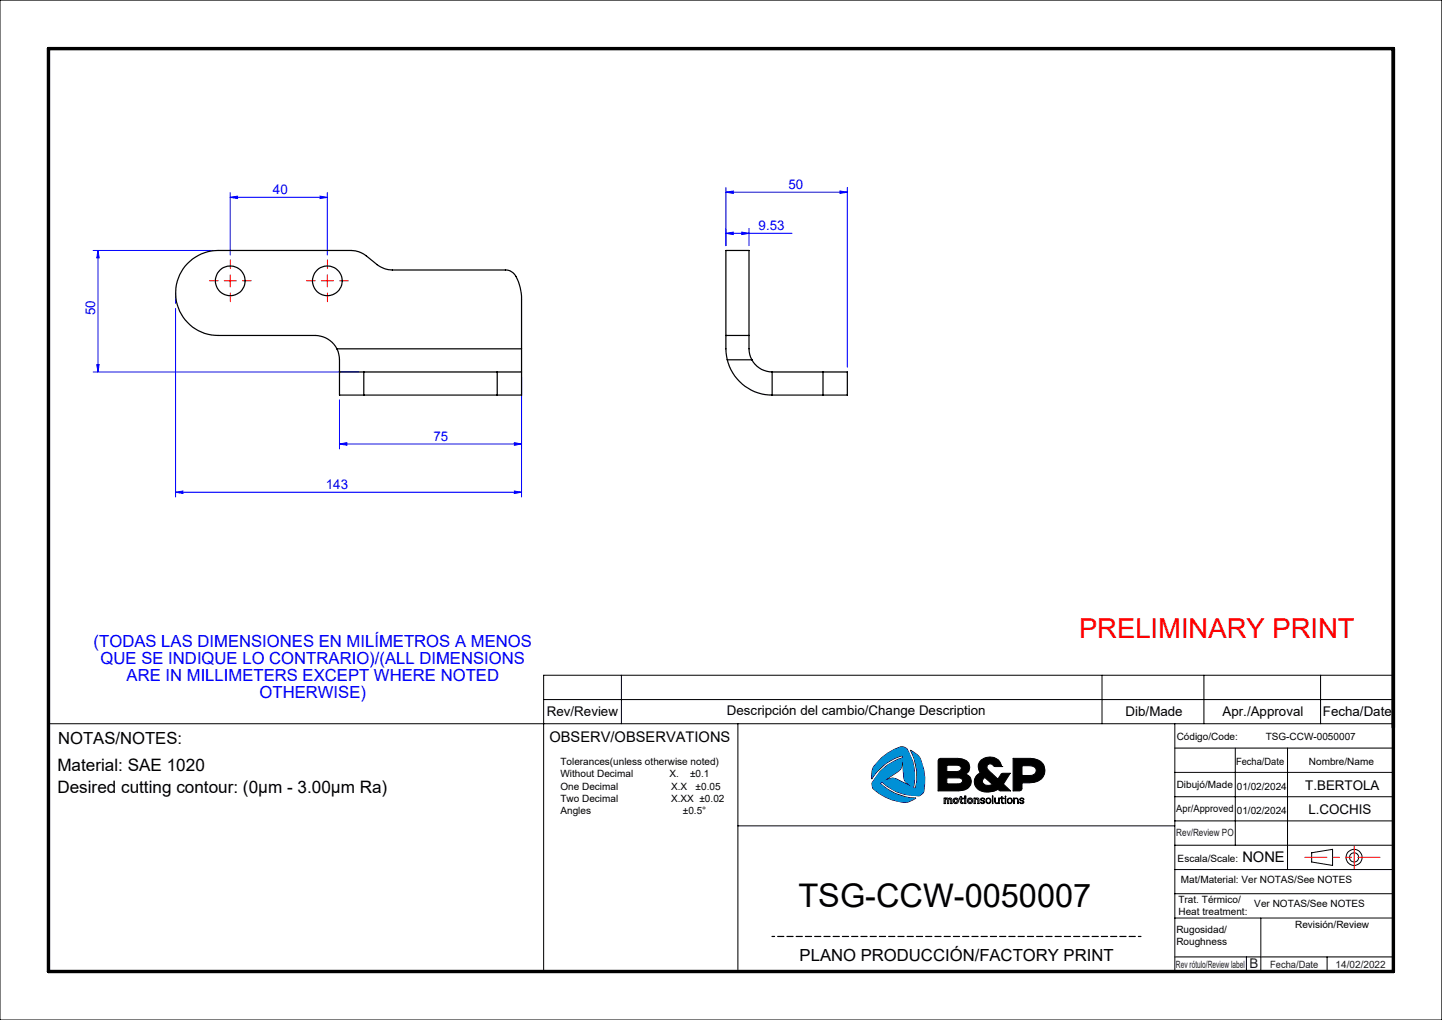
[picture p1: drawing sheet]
<svg xmlns="http://www.w3.org/2000/svg" width="297mm" height="210mm" viewBox="0 0 297 210" stroke-linecap="round" stroke-linejoin="round" font-family="sans-serif">
<g fill="none" stroke="#000" stroke-width=".21">
<path d="M0 0h297v210h-297zM128 139v10M227 139v10M248 139v10M272 139v10M287 139h-175v61M112 144h175M152 149v51M181.6 156a8.6 8.6 0 0 1 4.3-2.3l.8 .4a10.3 10.3 0 0 1 1.4 8.1l.4 .1a10.8 10.8 0 0 0-1-7.9 4.7 4.7 0 0 1 2 1.8 10.1 10.1 0 0 1 .6 7.1l-.7 .5a9.9 9.9 0 0 1-7.7-2.8l-.4 .3a10.8 10.8 0 0 0 7.4 3 4.3 4.3 0 0 1-2.5 .9 9.6 9.6 0 0 1-6.5-3.1l-.1-.8a10.1 10.1 0 0 1 6.3-5.3v-.4a10.4 10.4 0 0 0-6.4 4.8 4.2 4.2 0 0 1 .5-2.6zM185.9 156.6l.2 3.4 .2 .7 1.3 1.2-3.1-1.6-.6-.1-1.8 .5 2.9-1.9 .5-.5zM193.3 156.3l.4-.2h3.5a2.09 2.09 0 0 1 2.5 1.9l-.1 .7-.8 .7a1.68 1.68 0 0 1 1.3 1.7 1.68 1.68 0 0 1-1.5 1.6l-1.2 .1h-4.2zM195 157.5l2.4 .1a.58 .58 0 0 1 .6 .4 .58 .58 0 0 1-.3 .6l-.7 .2h-2z"/>
<path d="M202.1 156.5a2.71 2.71 0 0 1 3.9 .5l.3 .8h-1.5a.8 .8 0 0 0-.8-.5 .8 .8 0 0 0-.7 .6 2.07 2.07 0 0 0 1 1.4l1.2 1.1 .8-1.1 1.8-.1-1.4 2.2 1.4 1.4h-2l-.5-.3a3.5 3.5 0 0 1-4.6-.4 1.98 1.98 0 0 1 .9-3 1.94 1.94 0 0 1 .2-2.6zM206.3 157.8h.1M208.7 156.1h3.5a2.6 2.6 0 0 1 2.9 3.2 2.82 2.82 0 0 1-3.1 1.9h-1.5l-.1 1.5-.4 .1h-1.3zM210.5 157.6a2.82 2.82 0 0 1 2.8 .5 1.05 1.05 0 0 1-.1 1.2 1.05 1.05 0 0 1-1.1 .4h-1.6zM242 149v51M242 159h45M242 154h45M254.4 154v20M265.2 154v25M287 149h-277v51M152 170h90M194.5 164.3l1.5 .1 .1 1h-.3v-.7l-.2-.2-.2 .1v.8h-.3v-.8l-.2-.1-.2 .2v.7h-.2z"/>
<path d="M195 160.2h2.7l.5 .3v.4a.86 .86 0 0 1-1 .5h-2.2zM196.6 164.6l.2-.1 .3 .1v.5l-.3 .1-.2-.1zM197.8 164h.2v.3h.4v.2h-.4v.5a.22 .22 0 0 0 .1 .2 .22 .22 0 0 0 .3 0v.2a.63 .63 0 0 1-.6-.2 .63 .63 0 0 1 0-.7h-.2v-.2h.2zM198.7 164.3h.2v1.1h-.2zM198.7 163.9h.2v.2h-.2zM199.6 164.6l.2-.1 .2 .1v.5l-.2 .1-.2-.1zM200.6 164.3l.9 .1 .1 .2v.8h-.2v-.7l-.3-.2-.2 .3v.6h-.3zM202.5 160.4l.3-.3 1.6 1.4a1.33 1.33 0 0 1-2.1-.6zM202.6 165a.42 .42 0 0 1-.5-.2 .42 .42 0 0 1 0-.4l.5-.1 .2 .3h-.1a.28 .28 0 0 0-.3-.2 .28 .28 0 0 0-.3 .3h.1a.39 .39 0 0 1 .6 .4 .39 .39 0 0 1-.6 .3l-.3-.2 .5 .1h.2v-.3M203.3 164.5l.3-.1 .3 .1 .1 .3-.2 .5-.5-.1zM204.4 163.9h.1v1.5h-.1zM204.9 164.3h.1v.6a.36 .36 0 0 0 .3 .4 .36 .36 0 0 0 .4-.4v-.6h.1v1.1l-.1-.1-.3 .1-.4-.1z"/>
<path d="M206.3 164h.1v.3h.4l-.4 .1v.6a.23 .23 0 0 0 .1 .3 .23 .23 0 0 0 .3 0 .28 .28 0 0 1-.4 .1 .28 .28 0 0 1-.1-.4v-.6h-.3l.3-.1zM207 163.9l.2 .2zM207 164.3h.2v1.1h-.2zM207.7 164.5l.3-.1 .3 .1 .1 .3-.2 .5-.5-.1-.1-.3zM208.8 164.3l.1 .2a.48 .48 0 0 1 .8 .1v.8h-.1v-.6a.36 .36 0 0 0-.3-.4 .36 .36 0 0 0-.4 .4v.6h-.1zM210.1 164.4a.47 .47 0 0 1 .4-.1 .47 .47 0 0 1 .4 .3h-.1a.28 .28 0 0 0-.3-.2 .28 .28 0 0 0-.3 .3h.1a.4 .4 0 0 1 .5 .2 .4 .4 0 0 1-.2 .5h-.3l-.3-.2 .3 .1h.4l.1-.2-.2-.1a.46 .46 0 0 1-.5-.6zM242 164h45M242 169h45M242 174h45M242 179h45M270.2 175.6l4.3-.7v3.3l-4.3-.7zM242 184h45"/>
<path d="M242 189h45M242 197h45M256.7 197v3M259.7 189v11M273.3 197v3"/>
<circle cx="196.9" cy="164.9" r=".57"/>
<circle cx="199.8" cy="164.9" r=".57"/>
<circle cx="203.6" cy="164.9" r=".56"/>
<circle cx="208" cy="164.9" r=".57"/>
<circle cx="278.9" cy="176.5" r="1.66"/>
<circle cx="278.9" cy="176.5" r=".94"/>
</g>
<path d="M159 192.8h76" fill="none" stroke="#000" stroke-width=".25" stroke-dasharray="1.3 .6" stroke-dashoffset=".7"/>
<path d="M10 10h277v190h-277z" fill="none" stroke="#000" stroke-width=".7"/>
<path d="M268.7 176.5h15.5" fill="none" stroke="#f00" stroke-width=".21" stroke-dasharray="6.3 1.3 1.3 1.3 1.3 1.3" stroke-dashoffset="1.8"/>
<path d="M278.9 174.2v4.6" fill="none" stroke="#f00" stroke-width=".21" stroke-dasharray="6.3 1.3 1.3 1.3 1.3 1.3"/>
<path d="M195 160.2h2.7l.5 .3 .1 .4-.3 .3-.5 .2h-2.5zM195 157.5l2.4 .1 .5 .2 .1 .5-.3 .4-.4 .1h-2.3zM193.3 156.3l-.1 6.5h4.4a2.08 2.08 0 0 0 2.4-2.3l-.4-.8-.8-.3a1.68 1.68 0 0 0 .9-1.9 1.68 1.68 0 0 0-1.7-1.3l-4.4-.1zM202.5 160.3l.3-.2 1.6 1.4-.7 .2-.9-.1-.5-.7zM202 156.6l-.5 .9 .1 1.1a.37 .37 0 0 1 .2 .4 .37 .37 0 0 1-.3 .3l-.7 1-.1 .8 .2 .9 .6 .6 .4 .2a4.1 4.1 0 0 0 3.7-.3l.4 .3h2.1l-1.4-1.4 1.4-2.2h-1.8l-.8 1.2-2.1-2-.1-.6 .1-.4 .4-.1 .6 .1 .4 .4h1.5v-.1a2.6 2.6 0 0 0-4.3-1.1zM210.5 157.6h1.8l.7 .3 .4 .5-.1 .7-.4 .4-.5 .2h-1.9zM208.7 156.1v6.7l1.6-.1 .2-.3v-1.2h1.5a2.75 2.75 0 0 0 3.2-2.4v-.8l-.3-.7a3.1 3.1 0 0 0-2.7-1.2z" fill-rule="evenodd" fill="#000"/>
<path d="M181.6 156l-1.6 1.8a4.1 4.1 0 0 0-.5 2.6 10.5 10.5 0 0 1 6.4-4.8v.4a9.6 9.6 0 0 0-6.3 5.4 1.5 1.5 0 0 0 1.1 1.6 8.6 8.6 0 0 0 6.3 2.1l1.7-.8a10.7 10.7 0 0 1-7.4-3l.4-.3a9.8 9.8 0 0 0 7.8 2.8l.6-.5a9.5 9.5 0 0 0-1-7.7l-1.6-1.2a10.7 10.7 0 0 1 1 7.9l-.4-.1a9.7 9.7 0 0 0-1.5-8.2 1.71 1.71 0 0 0-2.1 .2l-1.1 .5zM185.9 156.6l.3 3.9 .2 .4 1.2 1-3.3-1.7h-.7l-1.5 .5 3.2-2.1 .4-.6z" fill-rule="evenodd" fill="#0090d6"/>
<g fill="none" stroke="#00f" stroke-width=".21">
<path d="M47.4 39.6v12.9M67.4 39.6v12.9M149.5 39.6l1.5-.3v.5zM149.5 38.6v12M149.5 39.6h25M173 39.3l1.5 .3-1.5 .2zM174.5 38.6v37M19.2 51.6h24.7M20.2 51.6v25M20.2 51.6l.2 1.5h-.5zM47.4 40.6l1.5-.2v.5zM47.4 40.6h20"/>
<path d="M65.9 40.4l1.5 .2-1.5 .3zM149.5 48l1.5-.2v.5zM149.5 48h13.6M152.8 47.8l1.5 .2-1.5 .3zM154.3 47.1v3.5M19.2 76.6h54.7M19.9 75.1h.5l-.2 1.5zM36.2 60.3v2.2M36.2 63.5v38.8M107.4 77.6v24.7M69.9 91.4l1.5-.3v.6zM69.9 82.3v10.1"/>
<path d="M69.9 91.4h37.5M105.9 91.1l1.5 .3-1.5 .3zM36.2 101.3l1.5-.2v.5zM36.2 101.3h71.2M105.9 101.1l1.5 .2-1.5 .3z"/>
</g>
<path d="M44.9 57.8h-1.8M47.4 55.3v-1.8M49.9 57.8h1.9M64.9 57.8h-1.8M67.4 55.3v-1.8M69.9 57.8h1.9M47.4 60.3v1.8M67.4 60.3v1.8" fill="none" stroke="#f00" stroke-width=".21" stroke-dasharray="15.2 1.3 1.3 1.3"/>
<path d="M46.2 57.8h2.5M47.4 56.6v2.5M66.2 57.8h2.5M67.4 56.6v2.5" fill="none" stroke="#f00" stroke-width=".21"/>
<g fill="#00f">
<path d="M36.2 101.3l1.5-.2v.5zM105.9 101.1l1.5 .2-1.5 .3z"/>
<path d="M152.8 47.8l1.5 .2-1.5 .3zM149.5 48l1.5-.2v.5z"/>
<path d="M47.4 40.6l1.5-.2v.5zM65.9 40.4l1.5 .2-1.5 .3z"/>
<path d="M69.9 91.4l1.5-.3v.6zM105.9 91.1l1.5 .3-1.5 .3z"/>
<path d="M19.9 75.1h.5l-.2 1.5zM20.2 51.6l.2 1.5h-.5z"/>
<path d="M149.5 39.6l1.5-.3v.5zM173 39.3l1.5 .3-1.5 .2z"/>
</g>
<g fill="none" stroke="#000" stroke-width=".25">
<path d="M69.4 71.8a12.3 12.3 0 0 1 .5 4.6v.2M69.4 71.8a5.1 5.1 0 0 0-4.5-2.7h-20a8.7 8.7 0 0 1-8.7-8.8 8.7 8.7 0 0 1 8.7-8.7h27.4a5.1 5.1 0 0 1 3.1 1.1l2.3 1.8a5.1 5.1 0 0 0 3.1 1.1h23.3a2.85 2.85 0 0 1 2.7 2.4l.6 3v10.8M69.4 71.8h38M69.9 76.6v4.7h5M69.9 76.6h5M74.9 76.6h27.5M74.9 76.6v4.7M102.4 76.6h5M102.4 76.6v4.7M107.4 76.6v4.7h-5M107.4 71.8v4.8M149.5 69.1v-17.5h4.8v17.5"/>
<path d="M149.5 69.1v3.5l.3 1.5M149.5 69.1h4.8M149.8 74.1a9.5 9.5 0 0 0 9.2 7.2M149.8 74.1h5.1M154.3 69.1v1a7.8 7.8 0 0 0 .6 4M154.9 74.1a4.8 4.8 0 0 0 4.1 2.5M159 76.6v4.7M159 76.6h10.5M169.5 76.6h5v4.7h-5M169.5 76.6v4.7M74.9 81.3h27.5M159 81.3h10.5"/>
<circle cx="47.4" cy="57.8" r="3.1"/>
<circle cx="67.4" cy="57.8" r="3.1"/>
</g>
<text font-size="6.7" x="164.5" y="186.7">TSG-CCW-0050007</text>
<text font-size="5.6" fill="#f00" x="222.2" y="131.3">PRELIMINARY PRINT</text>
<g font-size="3.5">
<text x="11.8" y="158.8">Material: SAE 1020</text>
<text x="11.8" y="163.3">Desired cutting contour: (0µm - 3.00µm Ra)</text>
</g>
<g font-size="3.4" fill="#00f">
<text x="19.3" y="133.3">(TODAS LAS DIMENSIONES EN MILÍMETROS A MENOS</text>
<text x="20.7" y="136.8">QUE SE INDIQUE LO CONTRARIO)/(ALL DIMENSIONS</text>
<text x="26.1" y="140.3">ARE IN MILLIMETERS EXCEPT WHERE NOTED</text>
<text x="53.5" y="143.8">OTHERWISE)</text>
</g>
<g font-size="3.4">
<text x="12" y="153.1">NOTAS/NOTES:</text>
<text x="164.7" y="197.9">PLANO PRODUCCIÓN/FACTORY PRINT</text>
</g>
<g font-size="3">
<text x="113.2" y="152.7">OBSERV/OBSERVATIONS</text>
<text x="255.9" y="177.4">NONE</text>
</g>
<g font-size="2.7" fill="#00f">
<text x="56.2" y="40">40</text>
<text x="162.4" y="38.9">50</text>
<text x="156.3" y="47.4">9.53</text>
<text x="19.6" y="64.9" transform="rotate(-90 19.6 64.9)">50</text>
<text x="89.3" y="90.8">75</text>
<text x="67.1" y="100.7">143</text>
</g>
<g font-size="2.7">
<text x="112.6" y="147.5">Rev/Review</text>
<text x="149.7" y="147.3">Descripción del cambio/Change Description</text>
<text x="231.8" y="147.3">Dib/Made</text>
<text x="251.8" y="147.3">Apr./Approval</text>
<text x="272.5" y="147.4">Fecha/Date</text>
<text x="268.8" y="162.6">T.BERTOLA</text>
<text x="269.5" y="167.7">L.COCHIS</text>
</g>
<text font-size="2.7" fill="#191924" x="257.3" y="199.4">B</text>
<g font-size="2.1">
<text x="242.4" y="152.3">Código/Code:</text>
<text x="260.7" y="152.3">TSG-CCW-0050007</text>
<text x="115.4" y="157.6">Tolerances(unless otherwise noted)</text>
<text x="115.4" y="160.1">Without Decimal</text>
<text x="137.9" y="160.1">X.</text>
<text x="142.1" y="160.1">±0.1</text>
<text x="254.6" y="157.4">Fecha/Date</text>
<text x="269.6" y="157.5">Nombre/Name</text>
<text x="115.4" y="162.6">One Decimal</text>
<text x="115.4" y="165.1">Two Decimal</text>
<text x="115.4" y="167.6">Angles</text>
<text x="138.2" y="165.1">X.XX ±0.02</text>
<text x="138.2" y="162.6">X.X</text>
<text x="140.6" y="167.6">±0.5°</text>
<text x="143.3" y="162.6">±0.05</text>
<text x="242.3" y="167.1">Apr/Approved</text>
<text x="242.4" y="162.3">Dibujó/Made</text>
<text x="254.7" y="162.6">01/02/2024</text>
<text x="254.7" y="167.7">01/02/2024</text>
<text x="242.6" y="177.5">Escala/Scale:</text>
<text x="242.7" y="185.9">Trat. Térmico/</text>
<text x="243.2" y="181.7">Mat/Material: Ver NOTAS/See NOTES</text>
<text x="242.7" y="188.4">Heat treatment:</text>
<text x="258.3" y="186.7">Ver NOTAS/See NOTES</text>
<text x="266.8" y="191.1">Revisión/Review</text>
<text x="242.3" y="192">Rugosidad/</text>
<text x="242.3" y="194.5">Roughness</text>
</g>
<g font-size="2.1" fill="#191924">
<text x="242.3" y="172.1">Rev/Review PO</text>
<text x="242.2" y="199.2">Rev rótulo/Review label</text>
<text x="261.6" y="199.3">Fecha/Date</text>
<text x="275.1" y="199.3">14/02/2022</text>
</g>
</svg>
